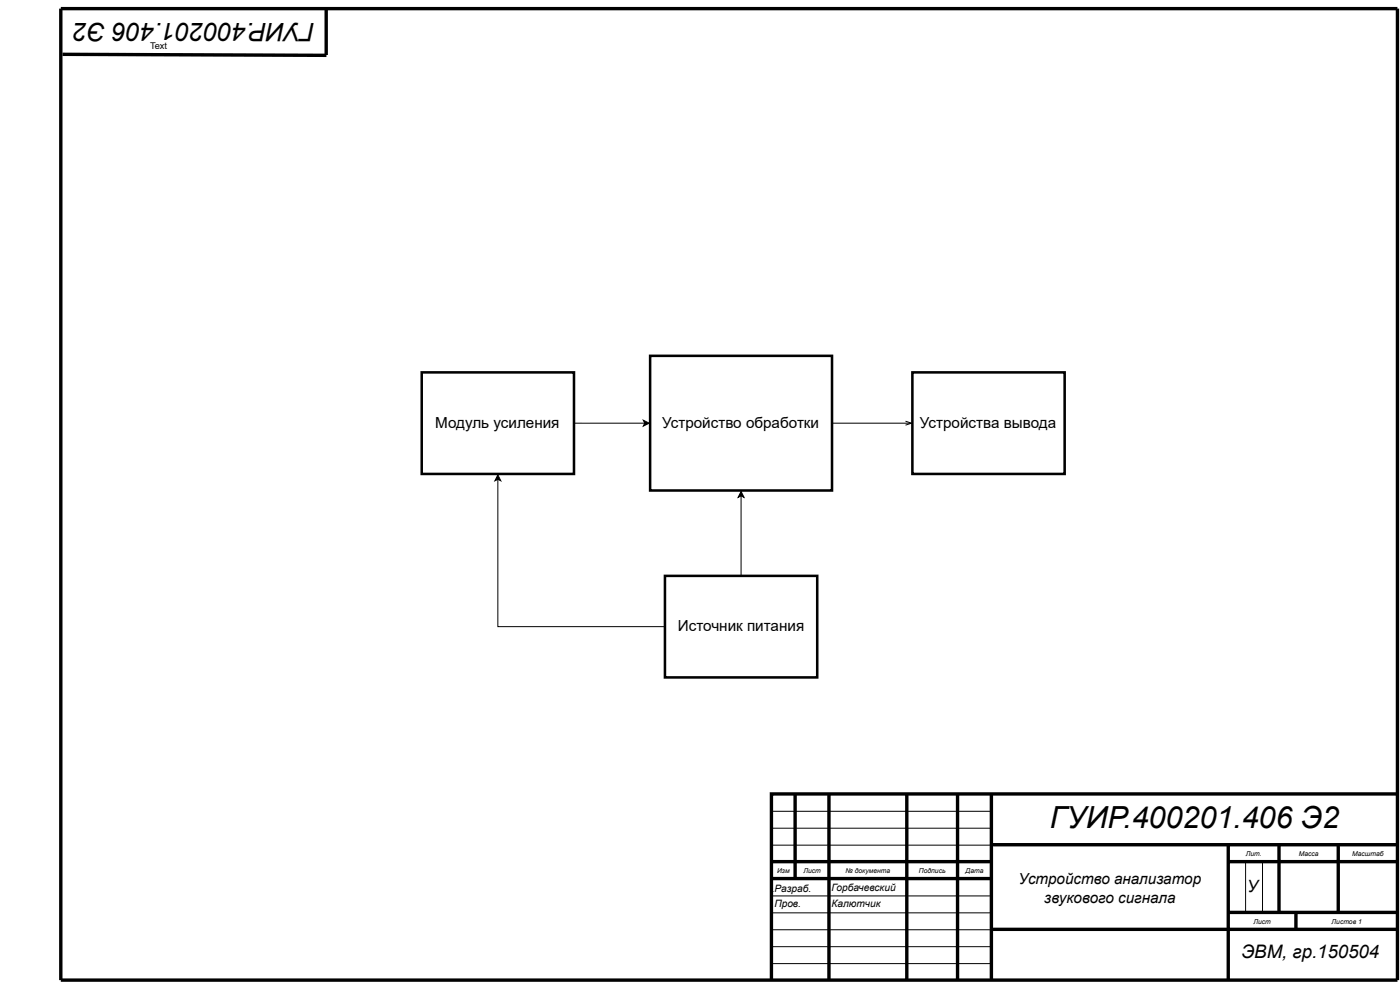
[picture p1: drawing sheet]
<svg xmlns="http://www.w3.org/2000/svg" width="420mm" height="297mm" viewBox="0 0 420 297" stroke-linecap="round" stroke-linejoin="round" font-family="sans-serif">
<g fill="none" stroke="#000" stroke-width="1" stroke-linecap="butt">
<path d="M18.2 2.6v291.2h400.8v-291.2M18.7 16.3l79.2 .3M97.8 2.5v14M238.4 238v25.3M248.6 238v55.8M271.9 238v55.8M287.1 238v55.8M297.3 238v55.8M419 238h-187.7v55.8M231.3 258.3h66M297.3 253.2h121.7M368.3 258.3h50.7"/>
<path d="M368.3 253.2v40.6M383.5 253.2v20.3M401.3 253.2v20.3M231.3 263.3h66M297.3 278.6h121.7M368.3 273.5h50.7M388.6 273.5v5.1"/>
</g>
<path d="M231.4 253.3h66M231.4 248.3h66M231.4 243.2h66M373.5 257.9v15.7M378.6 257.9v15.7M231.4 278.7h66M231.4 273.6h66M231.4 268.5h66M231.4 288.8h66M231.4 283.8h66" fill="none" stroke="#000" stroke-width=".3"/>
<path d="M44.9 12.2h5.3v3.3h-5.3z" fill="#fff"/>
<path d="M18.2 2.6h400.8" fill="none" stroke="#000" stroke-width="1" stroke-linecap="butt"/>
<path d="M249.5 126.8h23.5M271.5 126.3l1.8 .5-1.8 .6" fill="none" stroke="#000" stroke-width=".3"/>
<path d="M194.9 106.7h54.6v40.3h-54.6z" fill="#fff"/>
<path d="M194.9 106.7h54.6v40.3h-54.6z" fill="none" stroke="#000" stroke-width=".76" stroke-linecap="butt"/>
<path d="M126.4 111.6h45.7v30.5h-45.7z" fill="#fff"/>
<path d="M126.4 111.6h45.7v30.5h-45.7z" fill="none" stroke="#000" stroke-width=".76" stroke-linecap="butt"/>
<path d="M273.6 111.6h45.6v30.5h-45.6z" fill="#fff"/>
<path d="M273.6 111.6h45.6v30.5h-45.6z" fill="none" stroke="#000" stroke-width=".76" stroke-linecap="butt"/>
<path d="M149.3 142.3l.9 1.8-.9-.4-.9 .4zM149.3 143.7v44.1h50.1" fill="none" stroke="#000" stroke-width=".3"/>
<path d="M149.3 142.3l.9 1.8-.9-.4-.9 .4z" fill="#000"/>
<path d="M199.4 172.6h45.6v30.5h-45.6z" fill="#fff"/>
<path d="M199.4 172.6h45.6v30.5h-45.6z" fill="none" stroke="#000" stroke-width=".76" stroke-linecap="butt"/>
<path d="M172.1 126.8h21.2M192.9 126l1.8 .8-1.8 .9 .4-.9zM222.2 147.3l.9 1.8-.9-.5-.9 .5zM222.2 148.6v24" fill="none" stroke="#000" stroke-width=".3"/>
<path d="M192.9 126l1.8 .8-1.8 .9 .4-.9zM222.2 147.3l.9 1.8-.9-.5-.9 .5z" fill="#000"/>
<text font-size="9.1" x="314.8" y="248.1">ГУИР.400201.406 Э2</text>
<text font-size="7.6" x="94.4" y="7" transform="rotate(-180 94.4 7)">ГУИР.400201.406 Э2</text>
<text font-size="5.6" x="372.2" y="287.1">ЭВМ, гр.150504</text>
<text font-size="5.1" x="373.9" y="267.4">У</text>
<g font-size="4.6">
<text x="130.5" y="128.4">Модуль усиления</text>
<text x="198.5" y="128.4">Устройство обработки</text>
<text x="275.8" y="128.4">Устройства вывода</text>
<text x="203.2" y="189.2">Источник питания</text>
<text x="305.4" y="265.1">Устройство анализатор</text>
<text x="313.1" y="270.7">звукового сигнала</text>
</g>
<g font-size="3">
<text x="231.4" y="267.4">.Разраб.</text>
<text x="249.3" y="267.1">Горбачевский</text>
<text x="232.2" y="271.9">Пров.</text>
<text x="249.3" y="271.9">Калютчик</text>
</g>
<text font-size="2.8" x="45" y="14.7">Text</text>
<g font-size="2">
<text x="373.5" y="256.7">Лит.</text>
<text x="389.4" y="256.7">Масса</text>
<text x="405.4" y="256.7">Масштаб</text>
<text x="233" y="261.8">Изм</text>
<text x="240.9" y="261.8">Лист</text>
<text x="253.5" y="261.8">№ документа</text>
<text x="275.5" y="261.8">Подпись</text>
<text x="289.5" y="261.8">Дата</text>
<text x="375.8" y="277">Лист</text>
<text x="399.3" y="277">Листов 1</text>
</g>
</svg>
